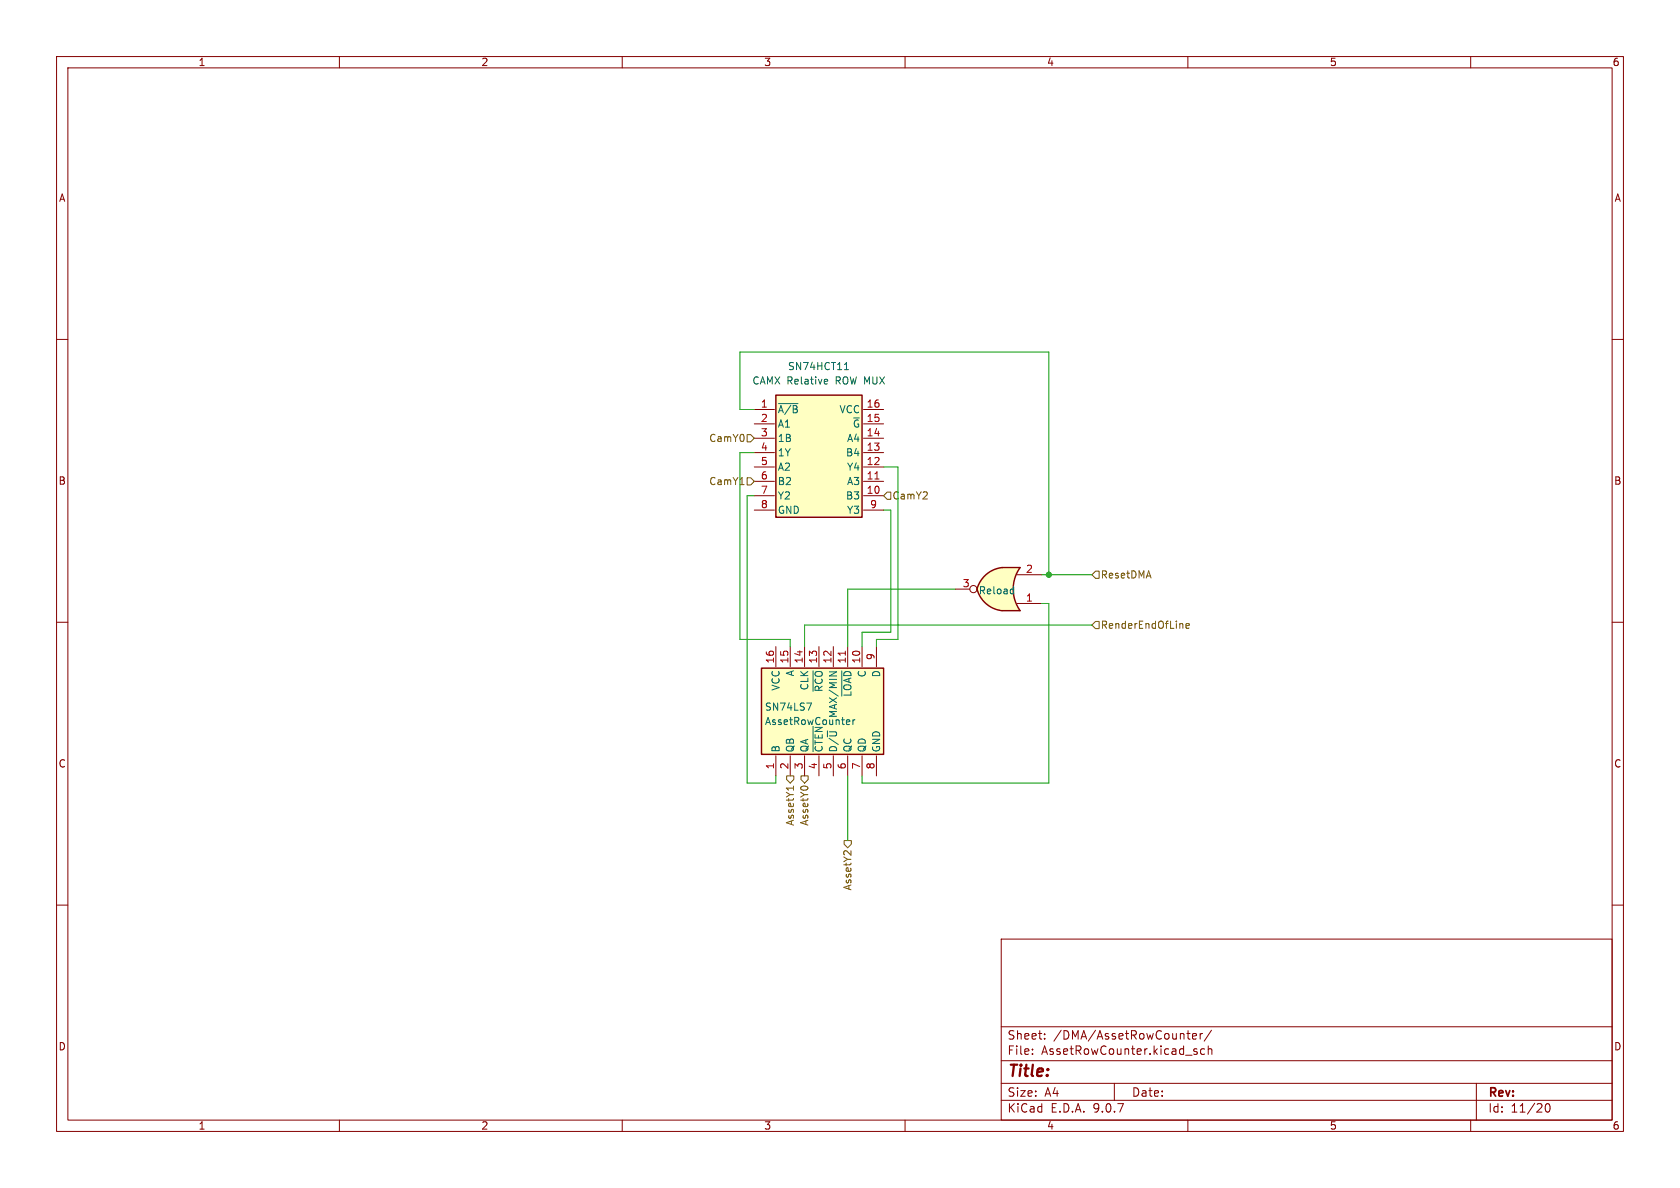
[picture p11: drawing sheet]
<svg xmlns="http://www.w3.org/2000/svg" width="297mm" height="210mm" viewBox="0 0 297 210" stroke-linecap="round" stroke-linejoin="round" font-family="sans-serif">
<g fill="none" stroke="#840000" stroke-width=".18">
<path d="M10 10h277v190h-277zM12 12h273v186h-273zM60 10v2M110 10v2M160 10v2M210 10v2M260 10v2M10 60h2M285 60h2M10 110h2M285 110h2M10 160h2"/>
<path d="M177 166h108v32h-108zM285 160h2M60 198v2M110 198v2M160 198v2M177 194.5h108M177 191.5h108M177 187.5h108M177 181.5h108M182.5 186.3v.1M182.5 185.5v.1M184.7 183.6v.1"/>
<path d="M184.7 182.8v.1M197 191.5v3M209.8 182.7h.6M210 198v2M210.1 183.6l.3 .1M210.8 183.2l.7-.1v-.3l-.5-.1-.2 .2 .1 .7h.6M211.2 185.9l.4 .1 .1 .2-.2 .2h-.3M211.2 185.4l.4 .1M212.2 182.7v1M212.6 182.7l-.3 .1-.1 .2M213 185.5l-.5-.1-.3 .3v.4l.2 .2h.6M213.6 185.5l.2-.1 .4 .1v.9"/>
<path d="M213.6 184.9v1.5M214.2 182.1l-1.3 2M260 198v2M261 191.5v6.5M273.3 195.2l.2-.1a.81 .81 0 0 1 .6 .6 .81 .81 0 0 1-.3 .8l-.1 .1a.81 .81 0 0 1-.4-1.4z"/>
</g>
<path d="M134.6 118.1h21.6v15.3h-21.6z" fill="#ffffc2"/>
<path d="M134.6 118.1h21.6v15.3h-21.6z" fill="none" stroke="#840000" stroke-width=".25"/>
<g fill="none" stroke="#840000" stroke-width=".18">
<path d="M137.2 114.3v3.6M139.7 114.3v3.6M142.2 114.3v3.6M144.8 114.3v3.6M147.3 114.3v3.6M149.9 114.3v3.6M152.4 114.3v3.6M154.9 114.3v3.6M137.2 133.6v3.6M139.7 133.6v3.6M142.2 133.6v3.6M144.8 133.6v3.6"/>
<path d="M147.3 133.6v3.6M149.9 133.6v3.6M152.4 133.6v3.6M154.9 133.6v3.6"/>
</g>
<path d="M143.7 118.6v3.6M146.6 118.8h1.3l-1.3 .7M148.8 118.6v4.5M142.6 124.3h.9l-.6 1.2M143.7 128.4v4.5M149.8 127.2l.4 .1v.2l-.6 .2M150.2 128l-.4 .1M150.8 127.2v.9M151.1 127.2l-.3 .3" fill="none" stroke="#006464" stroke-width=".18"/>
<path d="M149.4 115.1v.7" fill="none" stroke="#a90000" stroke-width=".18"/>
<path d="M137.2 69.9h15.2v21.5h-15.2z" fill="#ffffc2"/>
<path d="M137.2 69.9h15.2v21.5h-15.2z" fill="none" stroke="#840000" stroke-width=".25"/>
<g fill="none" stroke="#840000" stroke-width=".18">
<path d="M133.3 72.4h3.6M133.3 74.9h3.6M133.3 77.5h3.6M152.7 72.4h3.5M152.7 74.9h3.5M152.7 77.5h3.5M133.3 80h3.6M133.3 82.6h3.6M133.3 85.1h3.6M133.3 87.6h3.6M133.3 90.2h3.6M152.7 80h3.5"/>
<path d="M152.7 82.6h3.5M152.7 85.1h3.5M152.7 87.6h3.5M152.7 90.2h3.5"/>
</g>
<path d="M137.6 71.3h3.5M145.9 67l.4 .1v.2l-.6 .2M146.3 67.8l-.4 .1M149.3 65.3h.7M149.4 64.4l.2-.3v1.2" fill="none" stroke="#006464" stroke-width=".18"/>
<path d="M154.7 84.7h.7" fill="none" stroke="#a90000" stroke-width=".18"/>
<path d="M177.2 108h3.1M177.2 100.3h3.1" fill="none" stroke="#ffffc2" stroke-width=".18"/>
<g fill="#ffffc2" stroke="#ffffc2" stroke-width=".18">
<path d="M174 101.9a5.2 5.2 0 0 1 3.1-1.6l.6 5.2-5-1.4 .5-1.1z"/>
<path d="M172.7 104.1l5-1.3-.6 5.2a5.1 5.1 0 0 1-4.4-3.9z"/>
</g>
<path d="M177.2 100.3h3.1a6.7 6.7 0 0 0 0 7.7h-3.1z" fill="#ffffc2"/>
<path d="M177.1 100.3a5.2 5.2 0 0 0-4.4 3.8 5.2 5.2 0 0 0 4.4 3.9M177.2 100.3h3.1a6.6 6.6 0 0 0 0 7.7h-3.1" fill="none" stroke="#840000" stroke-width=".25"/>
<g fill="none" stroke="#840000" stroke-width=".18">
<path d="M168.9 104.1h2.5M179.8 106.7h4.3M179.8 101.6h4.3"/>
<circle cx="172.1" cy="104.1" r=".63"/>
</g>
<path d="M178.8 104.1l.4 .1M179.2 103.7v1.3M179.2 104.9l-.4 .1" fill="none" stroke="#006464" stroke-width=".18"/>
<path d="M132.1 76.8h.6l.6 .7-.6 .6h-.6zM130.8 85.7h.7M132.1 84.5h.6l.6 .6-.6 .6h-.6zM156.8 87h.7v1.3h-.7l-.6-.7zM193.7 109.9h.6v1.2h-.6l-.7-.6zM193.7 101h.6v1.2h-.6l-.7-.6zM209.7 110.6l.6-.1-.1-.2-.4-.1-.1 .2v.6h.5M139.1 137.2h1.2v.6l-.6 .6-.6-.6zM140.3 139v.7M141.6 137.2h1.3v.6l-.7 .6-.6-.6zM149.2 148.6h1.3v.6l-.6 .7-.7-.7z" fill="none" stroke="#725600" stroke-width=".18"/>
<path d="M133.3 72.4h-2.5v-10.2h54.6v39.4M133.3 80h-2.5v33h8.9v1.3M133.3 87.6h-1.2v50.8h5.1v-1.2M156.2 82.6h2.5v30.4h-3.8v1.3M156.2 90.2h1.3v21.6h-5.1v2.5M168.9 104.1h-19v10.2M184.1 101.6h8.9M184.1 106.7h1.3v31.7h-33v-1.2M193 110.5h-50.8v3.8M149.9 137.2v11.4" fill="none" stroke="#009600" stroke-width=".18"/>
<circle cx="185.4" cy="101.6" r=".46" fill="#009600" stroke="#009600" stroke-width=".18"/>
<text font-size="2.8" fill="#840000" x="178" y="190.9">Title:</text>
<g font-size="2.1" fill="#840000">
<text x="178" y="184">Sheet:</text>
<text x="186.2" y="184">/DMA/AssetRowCounter/</text>
<text x="178" y="186.7">File:</text>
<text x="184.1" y="186.7">AssetRowCounter.kicad_sch</text>
<text x="178" y="196.9">KiCad</text>
<text x="178" y="194.1">Size:</text>
<text x="184.7" y="194.1">A4</text>
<text x="185.7" y="196.9">E.D.A.</text>
<text x="193.3" y="196.9">9.0.7</text>
<text x="200" y="194.1">Date:</text>
<text x="263" y="194.3">Rev:</text>
<text x="263" y="196.9">Id:</text>
<text x="267.1" y="196.9">11/20</text>
</g>
<g font-size="1.8" fill="#840000">
<text x="35" y="11.9">1</text>
<text x="85" y="11.9">2</text>
<text x="135" y="11.9">3</text>
<text x="185" y="11.9">4</text>
<text x="235" y="11.9">5</text>
<text x="285" y="11.9">6</text>
<text x="10.3" y="35.9">A</text>
<text x="285.3" y="35.9">A</text>
<text x="10.3" y="85.9">B</text>
<text x="285.3" y="85.9">B</text>
<text x="10.3" y="135.9">C</text>
<text x="285.3" y="135.9">C</text>
<text x="10.3" y="185.9">D</text>
<text x="285.3" y="185.9">D</text>
<text x="35" y="199.9">1</text>
<text x="85" y="199.9">2</text>
<text x="135" y="199.9">3</text>
<text x="185" y="199.9">4</text>
<text x="235" y="199.9">5</text>
<text x="285" y="199.9">6</text>
</g>
<g font-size="1.8" fill="#006464">
<text x="139.2" y="65.6">SN74HCT11</text>
<text x="132.9" y="68.2">CAMX Relative</text>
<text x="147.8" y="68.2">ROW MUX</text>
<text x="137.4" y="73.3">~{A/B}</text>
<text x="137.4" y="75.8">A1</text>
<text x="148.3" y="73.3">VCC</text>
<text x="150.7" y="75.8">~{G}</text>
<text x="137.4" y="78.3">1B</text>
<text x="137.4" y="80.9">1Y</text>
<text x="137.4" y="83.4">A2</text>
<text x="149.5" y="80.9">B4</text>
<text x="149.6" y="78.3">A4</text>
<text x="149.6" y="83.4">Y4</text>
<text x="137.4" y="86">B2</text>
<text x="137.4" y="88.5">Y2</text>
<text x="149.5" y="88.5">B3</text>
<text x="149.6" y="86">A3</text>
<text x="137.4" y="91">GND</text>
<text x="149.6" y="91">Y3</text>
<text x="172.9" y="105.3">Reload</text>
<text x="140.6" y="119.7" transform="rotate(-90 140.6 119.7)">A</text>
<text x="153.3" y="119.8" transform="rotate(-90 153.3 119.8)">C</text>
<text x="155.8" y="119.8" transform="rotate(-90 155.8 119.8)">D</text>
<text x="135.1" y="125.8">SN74LS7</text>
<text x="138" y="122.2" transform="rotate(-90 138 122.2)">VCC</text>
<text x="143.1" y="122.1" transform="rotate(-90 143.1 122.1)">CLK</text>
<text x="145.6" y="122.4" transform="rotate(-90 145.6 122.4)">~{RCO}</text>
<text x="150.7" y="123.3" transform="rotate(-90 150.7 123.3)">~{LOAD}</text>
<text x="135.1" y="128.4">AssetRowCounter</text>
<text x="138" y="133.1" transform="rotate(-90 138 133.1)">B</text>
<text x="140.6" y="133.1" transform="rotate(-90 140.6 133.1)">QB</text>
<text x="143.1" y="133.1" transform="rotate(-90 143.1 133.1)">QA</text>
<text x="145.6" y="133.1" transform="rotate(-90 145.6 133.1)">~{CTEN}</text>
<text x="148.2" y="133.1" transform="rotate(-90 148.2 133.1)">D/~{U} MAX/MIN</text>
<text x="150.7" y="133.1" transform="rotate(-90 150.7 133.1)">QC</text>
<text x="153.3" y="133.1" transform="rotate(-90 153.3 133.1)">QD</text>
<text x="155.8" y="133.1" transform="rotate(-90 155.8 133.1)">GND</text>
</g>
<g font-size="1.8" fill="#a90000">
<text x="134.4" y="72.1">1</text>
<text x="134.4" y="74.7">2</text>
<text x="134.4" y="77.2">3</text>
<text x="153.1" y="72.1">16</text>
<text x="153.1" y="74.7">15</text>
<text x="153.1" y="77.2">14</text>
<text x="134.4" y="79.8">4</text>
<text x="134.4" y="82.3">5</text>
<text x="153.1" y="79.8">13</text>
<text x="153.1" y="82.3">12</text>
<text x="134.4" y="84.8">6</text>
<text x="134.4" y="87.4">7</text>
<text x="134.4" y="89.9">8</text>
<text x="153.1" y="84.8">11</text>
<text x="153.1" y="87.4">10</text>
<text x="153.7" y="89.9">9</text>
<text x="181.3" y="101.3">2</text>
<text x="170.1" y="103.9">3</text>
<text x="181.3" y="106.4">1</text>
<text x="136.9" y="117.4" transform="rotate(-90 136.9 117.4)">16</text>
<text x="139.4" y="117.4" transform="rotate(-90 139.4 117.4)">15</text>
<text x="142" y="117.4" transform="rotate(-90 142 117.4)">14</text>
<text x="144.5" y="117.4" transform="rotate(-90 144.5 117.4)">13</text>
<text x="147.1" y="117.4" transform="rotate(-90 147.1 117.4)">12</text>
<text x="149.6" y="117.4" transform="rotate(-90 149.6 117.4)">11</text>
<text x="152.1" y="117.4" transform="rotate(-90 152.1 117.4)">10</text>
<text x="154.7" y="116.8" transform="rotate(-90 154.7 116.8)">9</text>
<text x="136.9" y="136.1" transform="rotate(-90 136.9 136.1)">1</text>
<text x="139.4" y="136.1" transform="rotate(-90 139.4 136.1)">2</text>
<text x="142" y="136.1" transform="rotate(-90 142 136.1)">3</text>
<text x="144.5" y="136.1" transform="rotate(-90 144.5 136.1)">4</text>
<text x="147.1" y="136.1" transform="rotate(-90 147.1 136.1)">5</text>
<text x="149.6" y="136.1" transform="rotate(-90 149.6 136.1)">6</text>
<text x="152.1" y="136.1" transform="rotate(-90 152.1 136.1)">7</text>
<text x="154.7" y="136.1" transform="rotate(-90 154.7 136.1)">8</text>
</g>
<g font-size="1.8" fill="#725600">
<text x="125.3" y="78.3">CamY0</text>
<text x="125.3" y="86">CamY1</text>
<text x="157.7" y="88.5">CamY2</text>
<text x="194.5" y="102.5">ResetDMA</text>
<text x="194.5" y="111.4">RenderEndOfLine</text>
<text x="140.6" y="146.1" transform="rotate(-90 140.6 146.1)">AssetY1</text>
<text x="143.1" y="146.1" transform="rotate(-90 143.1 146.1)">AssetY0</text>
<text x="150.7" y="157.5" transform="rotate(-90 150.7 157.5)">AssetY2</text>
</g>
</svg>
